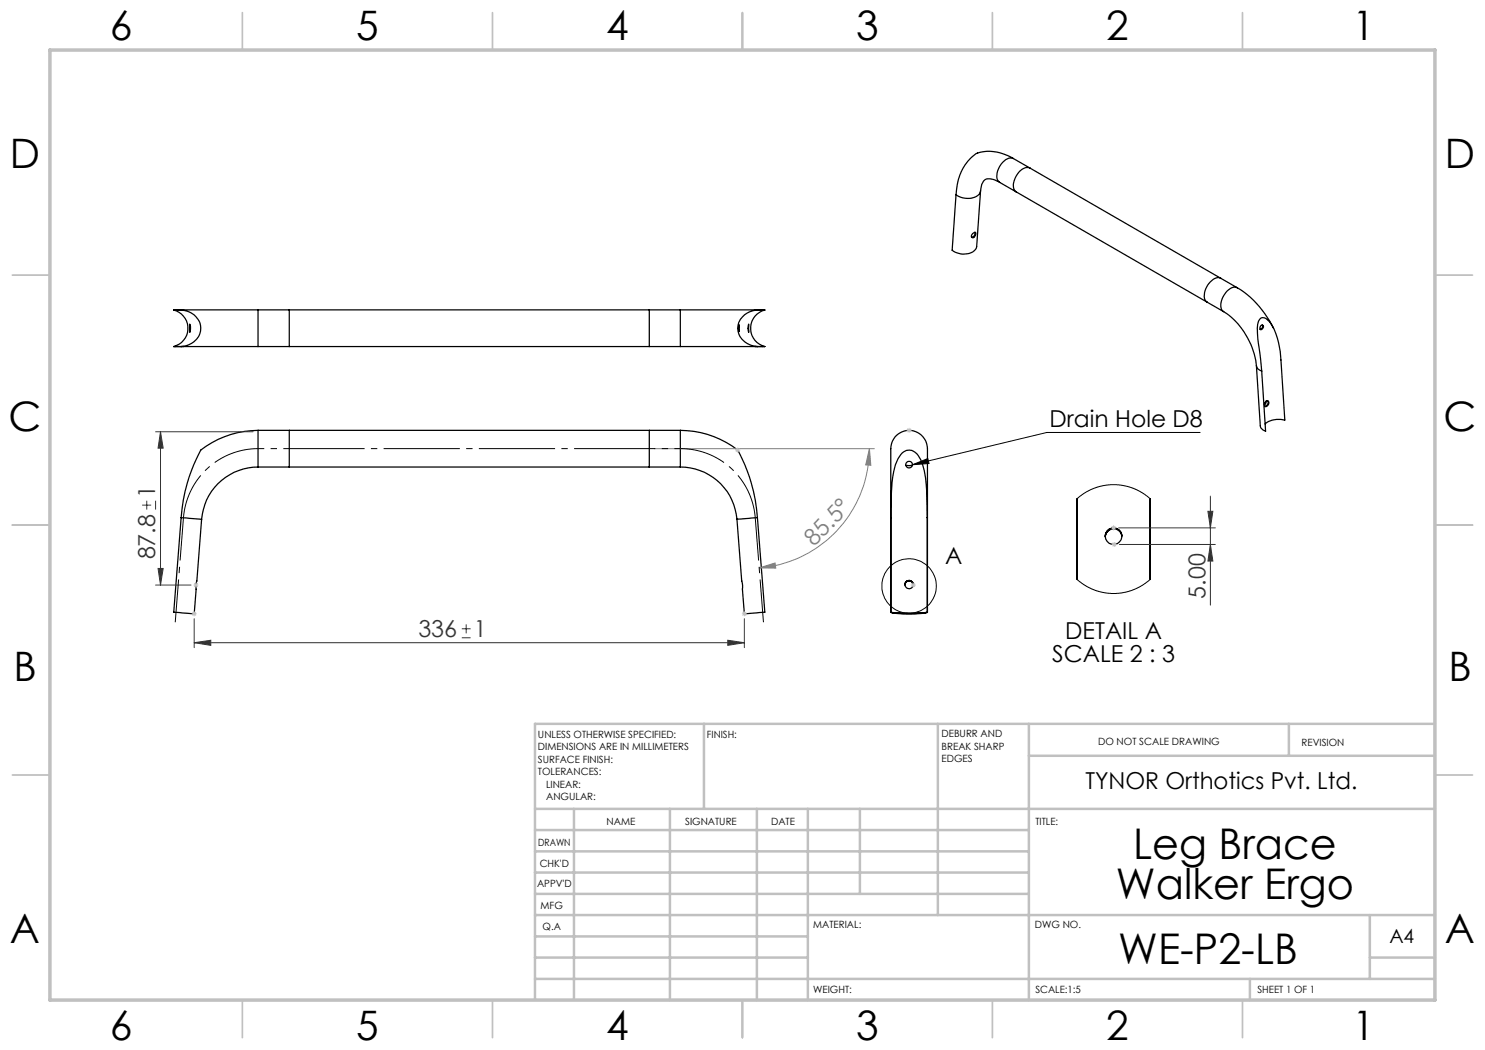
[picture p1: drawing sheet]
<svg xmlns="http://www.w3.org/2000/svg" width="297mm" height="210mm" viewBox="0 0 297 210" stroke-linecap="round" stroke-linejoin="round" font-family="sans-serif">
<g fill="none" stroke="#000" stroke-width=".25">
<path d="M196.1 38.2l-.8 11.1a2.38 2.38 0 0 1-2.7 1.5l-1.2-.2-1-.5 .8-11.2M196.1 38.2a2.3 2.3 0 0 1-2.7 1.5l-1.2-.2-1-.6M199.9 36.5a3.1 3.1 0 0 0-2.9-.5 3.2 3.2 0 0 0-.9 2.2M199.9 36.5l3.3 1.9M202.7 31.7a8.7 8.7 0 0 0-7.5-1 9.9 9.9 0 0 0-4 8.2M202.7 31.7a2.32 2.32 0 0 0-2.6 1.4 3.1 3.1 0 0 0-.5 3.1l.3 .3M202.7 31.7l3.3 1.9M203.2 38.4l38.2 22M206 33.6a2.28 2.28 0 0 0-2.6 1.4 2.75 2.75 0 0 0-.3 3.2l.1 .2M206 33.6l38.2 22.1M194.6 46.7l.4-.2a.65 .65 0 0 1-.4 1l-.3-.1zM195 46.5a.78 .78 0 0 1-.7 .9"/>
<path d="M244.2 55.7a1.78 1.78 0 0 0-2.1 .7 3.5 3.5 0 0 0-1 3.7l.3 .3M244.2 55.7l3.3 1.9M247.5 57.6a19.3 19.3 0 0 1 7.2 8M247.5 57.6a2.18 2.18 0 0 0-2.6 1.3 2.75 2.75 0 0 0-.4 3.3l.2 .1M34.7 62a3.8 3.8 0 0 1 2.9 3.7 3.8 3.8 0 0 1-2.9 3.6h16.9M34.7 62h1.5M36.2 62a3.8 3.8 0 0 1 3.8 4.7 4.3 4.3 0 0 1-3.8 2.6M36.7 62h14.9M36.7 62h-2M36.7 62h-.5M37.9 64.8a2.17 2.17 0 0 1 .1 1.7zM51.6 62v7.3"/>
<path d="M51.6 62h84.5M51.6 69.3h84.5M57.9 62v7.3M129.9 62v7.3M136.1 62h14.9M136.1 62v7.3M147.8 65v1.3l-.1-.6zM149.7 64.8l.1 1.7-.2-.6zM151 62h2M151 62h.5M151.5 62a3.8 3.8 0 0 0-3.8 4.7 4.3 4.3 0 0 0 3.8 2.6M151.5 62h1.5"/>
<path d="M153 62a3.8 3.8 0 0 0-2.9 3.7 3.8 3.8 0 0 0 2.9 3.6h-16.9M241.4 60.4l3.3 1.9M244.7 62.3a15.2 15.2 0 0 1 6.6 10.9M251.3 73.2l.8 12 .1 .4 .9 .6-.8-12M251.3 73.2l.2 .5 .8 .5M252.2 65.1a.34 .34 0 0 1 .5 .1 .34 .34 0 0 1-.1 .5l-.4 .3a.52 .52 0 0 1 0-.9zM252.3 74.2l-.2-2.3a25.3 25.3 0 0 1-.5-7.3 1.02 1.02 0 0 1 .7-1 1.02 1.02 0 0 1 1.1 .3 8.6 8.6 0 0 1 2.3 4.7l.5 3.4 .8 12a4.5 4.5 0 0 0-4 .8M252.4 65a.58 .58 0 0 1-.4 .9M51.6 93.4a11.3 11.3 0 0 0-11.3 10.4M51.6 86.1a18.6 18.6 0 0 0-11.5 4 33.8 33.8 0 0 0-3.9 13.4M51.6 86.1v7.3M51.6 86.1h84.5"/>
<path d="M51.6 93.4h84.5M57.9 86.1v7.3M129.9 86.1v7.3M136.1 93.4a11.3 11.3 0 0 1 11.3 10.4M136.1 86.1a18.6 18.6 0 0 1 11.5 4 33.8 33.8 0 0 1 3.9 13.4M136.1 86.1v7.3M181.2 93.1h1.3M215.4 99.8v16M215.4 99.7v16.2M230 99.7v16.2M230 99.8v16M253.2 80.3a.41 .41 0 0 1 .6 0 .41 .41 0 0 1-.1 .6l-.3 .3-.4 .1-.1-.5z"/>
<path d="M253.3 80.2l-.1 .5-.3 .3M253.5 80.2a.71 .71 0 0 1-.5 1.1M36.2 103.5l-1.5 18.9 3.5 .3 .6 .1 .4-5.8 .2-.8 .9-12.4M36.2 103.5l4.1 .3M151.5 103.5l1.5 18.9-3.5 .3-.6 .1-.4-5.8-.2-.8-.9-12.4M151.5 103.5l-4.1 .3M178.2 103.6v-12.7a3.9 3.9 0 0 1 4.5-4.7 4.1 4.1 0 0 1 2.8 4.7v12.7M178.2 103.6v18.9M178.2 103.5l.1-5.2a13.6 13.6 0 0 1 1.8-7.3 2.05 2.05 0 0 1 3.6 .1 14.5 14.5 0 0 1 1.6 7.3l.2 5.1M178.2 103.5v18.9M178.2 103.5v.1M181 116.9a.83 .83 0 0 1 .8-.7 .83 .83 0 0 1 .8 .7"/>
<path d="M181.8 116.1a.86 .86 0 0 0-.8 .9v-.3a.82 .82 0 0 1 .8-.5M181.8 116.1a.83 .83 0 0 1 .8 .8M185.5 103.5v18.9M185.5 103.5v.1M185.5 103.6v18.9M221.1 107.3a1.66 1.66 0 0 1 1.6-1.7 1.66 1.66 0 0 1 1.7 1.7M221.1 107.1a1.67 1.67 0 0 1 1.6-1.3 1.67 1.67 0 0 1 1.7 1.3M222.7 105.7a1.69 1.69 0 0 0-1.6 1.7M178.2 122.4a31.1 31.1 0 0 0 7.3 0M178.2 122.4v.1a24 24 0 0 0 7.3 0v-.1M178.6 122.5l2.6 .2 3.9-.2-1.9 .2h-2.8z"/>
<circle cx="181.8" cy="92.9" r=".67"/>
<circle cx="181.8" cy="116.9" r=".82"/>
<circle cx="222.7" cy="107.3" r="1.66"/>
</g>
<path d="M215.4 99.8l1.3-1.1 1.8-.9 1.4-.5 2.2-.4 2 .1 2.6 .7 1.9 1 1.4 1.1M215.4 115.8l1.3 1.1 1.7 .9 1.8 .6 2 .3 2.1-.1 2.2-.6 2-.9 1.5-1.3" fill="none" stroke="#000" stroke-width=".2"/>
<path d="M130.8 89.7h44.1M151.8 113.6l3.2-1 .2 1z" fill="none" stroke="#808080" stroke-width=".2"/>
<g fill="none" stroke="#c0c0c0" stroke-width=".35">
<path d="M48.5 2.5v7.5M98.5 2.5v7.5M148.5 2.5v7.5M198.5 2.5v7.5M248.5 2.5v7.5M2.5 55h7.5M287 55h7.5M2.5 105h7.5M287 105h7.5M2.5 155h7.5M287 155h7.5M48.5 200v7.5"/>
<path d="M98.5 200v7.5M148.5 200v7.5M198.5 200v7.5M248.5 200v7.5"/>
</g>
<g fill="none" stroke="#c0c0c0" stroke-width=".5">
<path d="M140.8 144.8v17M187.6 144.8v38.2M205.8 144.8v55.2M205.8 151.2h81.2M257.8 144.8v6.4M287 144.8h-180v55.2M107 161.8h180M107 178.8h98.8M107 174.5h98.8M107 170.3h98.8M107 166h98.8M114.8 161.8v38.2"/>
<path d="M134 161.8v38.2M151.4 161.8v38.2M161.6 161.8v38.2M172 161.8v17M107 195.8h180M107 191.5h54.6M107 187.3h54.6M107 183h180M250 195.8v4.2M274 191.5h13M274 183v12.8"/>
</g>
<path d="M10 10h277v190h-277z" fill="none" stroke="#c0c0c0" stroke-width=".7"/>
<path d="M151.8 113.6l3.2-1 .2 1z" fill="#808080"/>
<path d="M173.9 89.7l.3 3.4-1.1-.1z" fill="none" stroke="#808080" stroke-width=".2"/>
<path d="M173.9 89.7l.3 3.4-1.1-.1z" fill="#808080"/>
<path d="M38.8 123.7v5.8M38.8 128.5h110.1M92.4 127.6h1.7M92.4 125.8h1.7M93.2 124.9v1.8M145.6 128l3.3 .5-3.3 .6zM148.9 123.7v5.8" fill="none" stroke="#353535" stroke-width=".2"/>
<path d="M173.9 89.7a24 24 0 0 1-22.1 23.9" fill="none" stroke="#808080" stroke-width=".2"/>
<g fill="none" stroke="#c0c0c0" stroke-width=".2">
<path d="M147 90h1.1M147.2 89.7l.7 .7M147.5 89.5v1M147.9 89.7l-.7 .7M38.7 117h1M38.8 116.7l.7 .7M39.2 116.5v1M39.5 116.7l-.7 .7M38.3 122.8h1M38.5 122.4l.7 .7M38.8 122.3v1M39.2 122.4l-.7 .7"/>
<path d="M148.4 122.8h1M148.5 122.4l.7 .7M148.9 122.3v1M149.2 122.4l-.7 .7"/>
</g>
<path d="M145.6 128l3.3 .5-3.3 .6z" fill="#353535"/>
<path d="M38.8 128.5l3.4-.5v1.1z" fill="none" stroke="#353535" stroke-width=".2"/>
<path d="M38.8 128.5l3.4-.5v1.1z" fill="#353535"/>
<path d="M31.1 86.4h19.5M32.1 86.4v30.6M28.4 101h1.8M29.4 100.1v1.8M31.1 100.1v1.8M31.1 117h7.1M31.6 113.7h1l-.5 3.3z" fill="none" stroke="#353535" stroke-width=".2"/>
<path d="M31.6 113.7h1l-.5 3.3z" fill="#353535"/>
<path d="M32.1 86.4l.5 3.2h-1z" fill="none" stroke="#353535" stroke-width=".2"/>
<path d="M32.1 86.4l.5 3.2h-1z" fill="#353535"/>
<path d="M51.6 89.7a15 15 0 0 0-14.9 13.8M151 103.5a15 15 0 0 0-14.9-13.8" fill="none" stroke="#000" stroke-width=".2" stroke-dasharray="15.2 1.3 1.3 1.3" stroke-dashoffset="6" stroke-linecap="butt"/>
<g fill="none" stroke="#000" stroke-width=".2">
<path d="M182.5 92.9l3.1-1.2 .2 1zM240 86.5h-30.6l-26.9 6.4"/>
<circle cx="181.8" cy="117.2" r="5.5"/>
</g>
<g fill="none" stroke="#c0c0c0" stroke-width=".2">
<path d="M181.3 86.1h1M181.5 85.7l.7 .7M181.8 85.6v1M182.2 85.7l-.7 .7M182.1 117h1.1M182.3 116.7l.7 .7M182.6 116.5v1M183 116.7l-.7 .7M222.2 105.6h1M222.4 108.9h.9M222.4 105.2l.7 .7M222.5 108.5l.7 .7"/>
<path d="M222.7 105.1v1M222.8 108.4v1M223.1 105.2l-.7 .7M223.2 108.5l-.7 .7"/>
</g>
<path d="M57.9 89.7h72" fill="none" stroke="#000" stroke-width=".2" stroke-dasharray="15.2 1.3 1.3 1.3" stroke-dashoffset=".2" stroke-linecap="butt"/>
<path d="M35 124.5l1.7-21M152.7 124.5l-1.7-21" fill="none" stroke="#000" stroke-width=".2" stroke-dasharray="15.2 1.3 1.3 1.3" stroke-dashoffset="6.7" stroke-linecap="butt"/>
<path d="M51.6 89.7h6.3M136.1 89.7h-6.2" fill="none" stroke="#000" stroke-width=".2" stroke-dasharray="15.2 1.3 1.3 1.3" stroke-dashoffset="14" stroke-linecap="butt"/>
<path d="M182.5 92.9l3.1-1.2 .2 1z" fill="#000"/>
<path d="M242.1 99.2v21.8M223.7 105.6h19.4M223.9 108.9h19.2M241.6 102.3h1l-.5 3.3z" fill="none" stroke="#353535" stroke-width=".2"/>
<path d="M241.6 102.3h1l-.5 3.3z" fill="#353535"/>
<path d="M242.1 108.9l.5 3.3h-1z" fill="none" stroke="#353535" stroke-width=".2"/>
<path d="M242.1 108.9l.5 3.3h-1z" fill="#353535"/>
<g font-size="8.5">
<text x="226.6" y="171.8">Leg Brace</text>
<text x="223.2" y="179.9">Walker Ergo</text>
<text x="223.7" y="192.7">WE-P2-LB</text>
</g>
<g font-size="8.1">
<text x="22" y="8">6</text>
<text x="71.2" y="8">5</text>
<text x="121.2" y="8">4</text>
<text x="171.2" y="8">3</text>
<text x="221.2" y="8">2</text>
<text x="270.5" y="8">1</text>
<text x="2" y="33.6">D</text>
<text x="289" y="33.6">D</text>
<text x="1.7" y="86.1">C</text>
<text x="288.7" y="86.1">C</text>
<text x="2.7" y="136.1">B</text>
<text x="289.7" y="136.1">B</text>
<text x="2" y="188.6">A</text>
<text x="289" y="188.6">A</text>
<text x="22" y="208">6</text>
<text x="71.2" y="208">5</text>
<text x="121.2" y="208">4</text>
<text x="171.2" y="208">3</text>
<text x="221.2" y="208">2</text>
<text x="270.5" y="208">1</text>
</g>
<g font-size="4.7">
<text x="209.9" y="85.4">Drain Hole D8</text>
<text x="189" y="112.8">A</text>
<text x="213.1" y="127.8">DETAIL A</text>
<text x="210.5" y="132.3">SCALE 2 : 3</text>
<text x="217.1" y="157.8">TYNOR Orthotics Pvt. Ltd.</text>
</g>
<g font-size="4.7" fill="#353535">
<text x="31.1" y="99.5" transform="rotate(-90 31.1 99.5)">1</text>
<text x="31.1" y="111.9" transform="rotate(-90 31.1 111.9)">87.8</text>
<text x="241.1" y="119.7" transform="rotate(-90 241.1 119.7)">5.00</text>
<text x="83.7" y="127.5">336</text>
<text x="94.8" y="127.5">1</text>
</g>
<text font-size="4.7" fill="#808080" x="162.8" y="109.5" transform="rotate(-46 162.8 109.5)">85.5°</text>
<text font-size="3.9" x="277.9" y="188.5">A4</text>
<g font-size="2">
<text x="107.6" y="147.6">UNLESS OTHERWISE SPECIFIED:</text>
<text x="141.4" y="147.6">FINISH:</text>
<text x="188.3" y="147.5">DEBURR AND</text>
<text x="188.3" y="150">BREAK SHARP</text>
<text x="219.6" y="149">DO NOT SCALE DRAWING</text>
<text x="260.3" y="149.2">REVISION</text>
<text x="107.6" y="150.1">DIMENSIONS ARE IN MILLIMETERS</text>
<text x="107.6" y="152.6">SURFACE FINISH:</text>
<text x="107.6" y="155.1">TOLERANCES:</text>
<text x="188.3" y="152.5">EDGES</text>
<text x="109.2" y="157.6">LINEAR:</text>
<text x="109.2" y="160.1">ANGULAR:</text>
<text x="121.3" y="165">NAME</text>
<text x="137" y="164.9">SIGNATURE</text>
<text x="154.2" y="164.9">DATE</text>
<text x="207.1" y="164.9">TITLE:</text>
<text x="107.6" y="169.1">DRAWN</text>
<text x="107.9" y="173.3">CHK'D</text>
<text x="107.4" y="177.4">APPV'D</text>
<text x="108.1" y="181.8">MFG</text>
<text x="108.5" y="186">Q.A</text>
<text x="162.6" y="185.5">MATERIAL:</text>
<text x="207" y="185.5">DWG NO.</text>
<text x="162.6" y="198.5">WEIGHT:</text>
<text x="207.1" y="198.6">SCALE:1:5</text>
<text x="251.5" y="198.6">SHEET 1 OF 1</text>
</g>
</svg>
